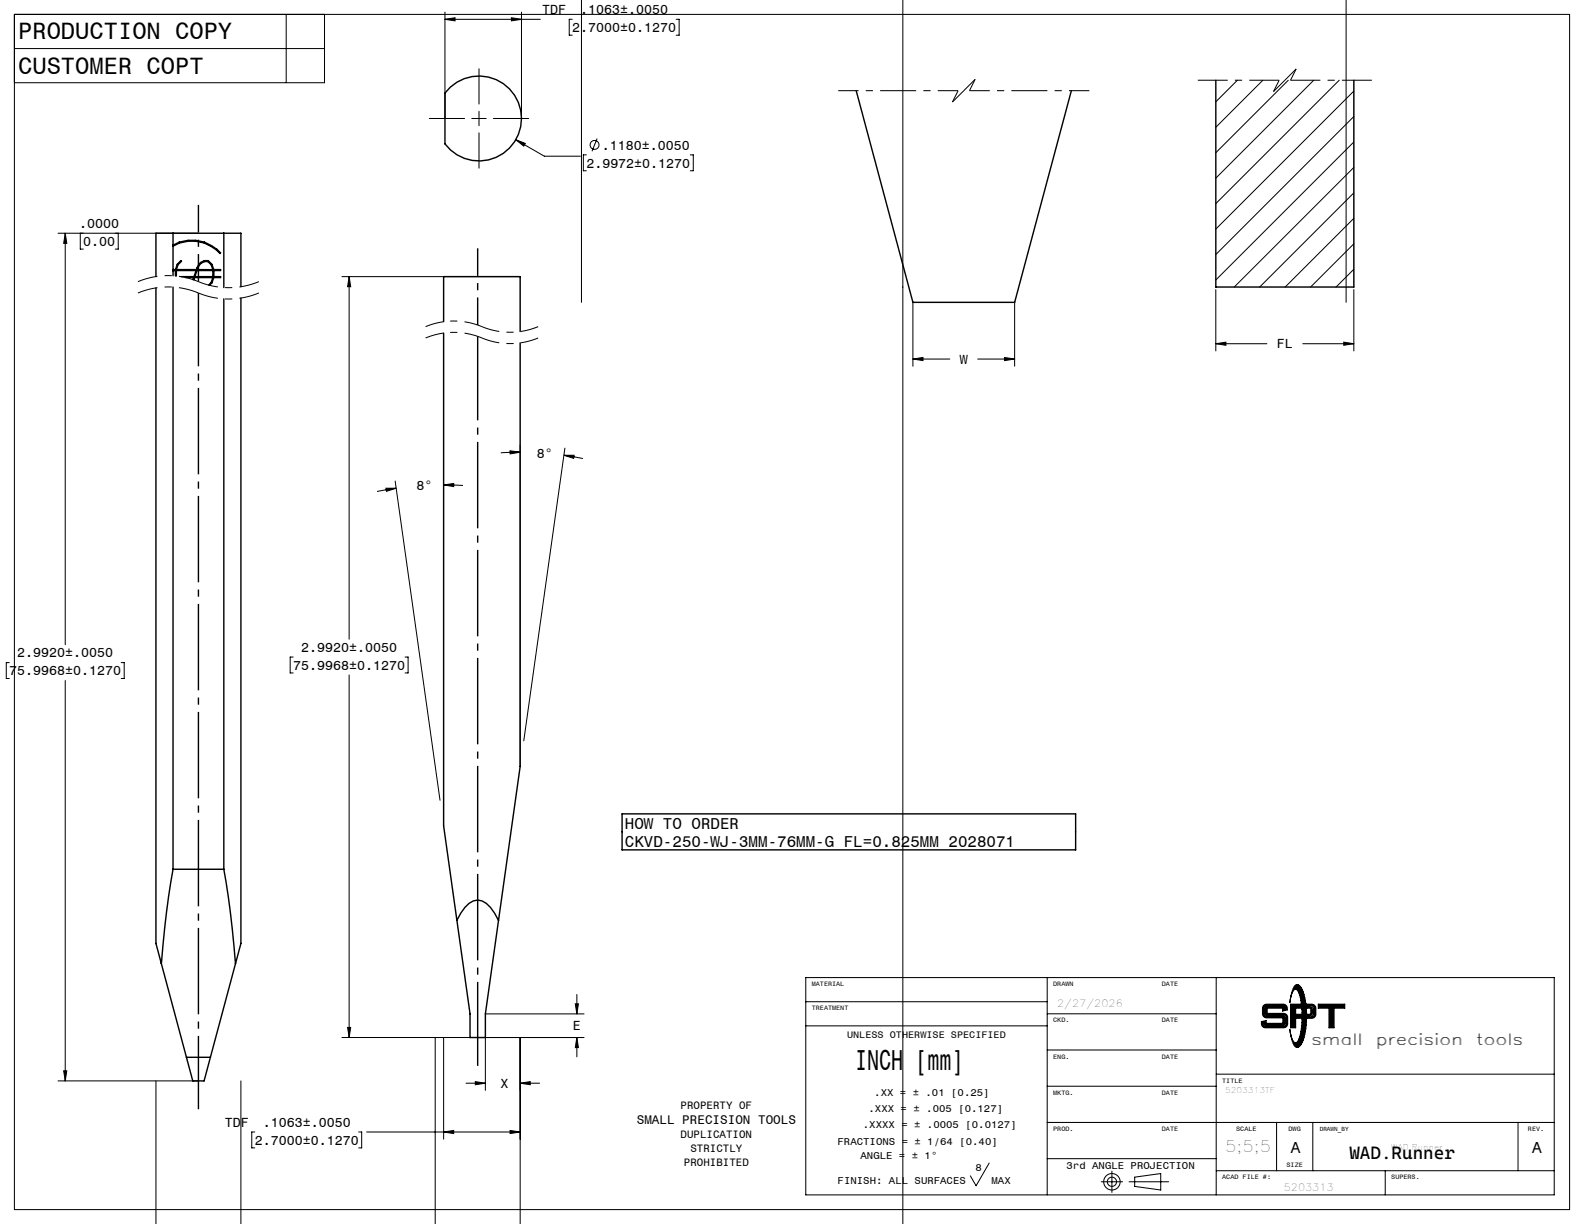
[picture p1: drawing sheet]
<svg xmlns="http://www.w3.org/2000/svg" width="279mm" height="216mm" viewBox="0 0 279 216" stroke-linecap="round" stroke-linejoin="round" font-family="sans-serif">
<g fill="none" stroke="#000" stroke-width=".25">
<path d="M79.5 15.4a7.5 7.5 0 0 1 10.7 .6 7.5 7.5 0 0 1-1 10.8 7.5 7.5 0 0 1-10.7-1.4v-9zM151 16l10 37.3h18l10-37.3M214.5 14.2v36.4h24.3v-36.4M27.5 50.8v115.6l1 3.6M30.5 47.6v.1M30.5 41.1h-3v7.7M30.5 43.3v.1M30.5 41.1v2.2M30.5 43.4v4.2M30.5 47.7v.9M30.5 50.6v102.7M30.5 47.6h.5l.3-1 .6-.6 .1 .1-.6 .6-.3 .9h3.5a1.85 1.85 0 0 1 2.1-1.6l.7 .6 .3 1h1.2v.1h-1.2v1.1h1.2v.2h-1.2l-.3 .9-.4 .4"/>
<path d="M30.5 47.7h.4v1M30.5 43.3a6.8 6.8 0 0 1 8.4 1.3l-.1 .1a6.6 6.6 0 0 0-8.3-1.3M30.5 41.1h9M31.1 48.7v-1h3.5l-.4 1.1h-2.3M32.7 49l1.5-.1-.2 .4M34.2 49.4l.1-.4h3.2l-.2 .8-.5 .5M34.7 47.7h2.8v1.1h-3.1zM35.5 46.4l.6-.3h.6l.6 .6 .2 .9h-2.7l.4-.9zM39.5 41.1h3v9.5M39.5 41.1v9.6M39.5 52.7v100.6M42.5 52.6v113.8l-1 3.6"/>
<path d="M78.2 56.7v-7.9h13.6v9.7M78.2 58.7v87l2.4 16.6M91.8 60.5v74.7l-3.9 27.2M30.5 153.3l-1.1 7.6-.9 9.1M30.5 153.3h9M39.5 153.3l1.1 7.6 .9 9.1M109.7 143.6h80v6.3h-80zM28.5 170l4.4 16.5M41.5 170l-5.5 20.7h-2l-1.1-4.2M80.6 162.3a6.4 6.4 0 0 1 2.9-3.4 2.66 2.66 0 0 1 3 1.2l1.4 2.3M80.6 162.3l2.3 16.5v4.2h2.7v-4.2l2.3-16.4M32.9 186.5h4.2"/>
</g>
<g fill="none" stroke="#000" stroke-width=".18">
<path d="M102.6 0v53.3M159.2 0v215.9M237.4 0v53.3M2.5 8.6h54.7M2.5 2.5h274.4v210.9h-274.4zM50.5 2.5v12.1M57.2 2.5v12.1h-54.7M78.5 3.4h16.8M78.5 2.1v18.8M78.5 3.4l1.8-.3v.6zM84.5 12.1v6.3M84.5 19.6v2.6"/>
<path d="M90.2 3.1l1.8 .3-1.8 .3zM92 2.1v18.8M100.9 3.4h-.5v2.8h.5M119.3 3.4h.5v2.8h-.5M218.3 14.2l-3.8 3.8M222.7 14.2l-8.2 8.2M227.2 14.2l-12.7 12.7M231.7 14.2l-17.2 17.2M236.2 14.2l-21.7 21.7M238.8 16.1l-24.3 24.3M75.7 20.9h6.3M83.2 20.9h2.6"/>
<path d="M84.5 23.4v6.3M87 20.9h6.3M91 24.6l5 3h6.4M91 24.6l1.7 .7-.3 .5zM103.4 27.3h-.5v2.8h.5M105.3 24.4l-.9 2.3M121.8 27.3h.5v2.8h-.5M238.8 20.6l-24.3 24.3M238.8 25l-24.3 24.4M238.8 29.5l-21.1 21.1M238.8 34l-16.6 16.6M238.8 38.5l-12.1 12.1"/>
<path d="M10.2 41.1h24.8M11.5 41.1v72.6M11.5 41.1l.3 1.8h-.6zM14.2 41.1v2.8h.5M20.9 41.1v2.8h-.6M60.3 48.8h31.5M61.6 48.8l.3 1.8h-.6zM61.6 48.8v63.9M161 53.3v11.3M179 53.3v11.3M214.5 51.1v10.8M238.8 51.1v10.8"/>
<path d="M238.8 43l-7.6 7.6M238.8 47.5l-3.1 3.1M90 79.5l1.8 .3-1.8 .3zM91.8 78.5v56.7M91.8 79.8l-3.5 .1M99.6 79l-7.2 51.7M161 63.3l1.8-.2v.5zM161 63.3h6.5M172.5 63.3h6.5M177.2 63.1l1.8 .2-1.8 .3zM214.5 60.6h9M214.5 60.6l1.7-.2v.5z"/>
<path d="M229.8 60.6h9M237 60.4l1.8 .2-1.8 .3zM68.1 86.1h1.8l-1.7 .6zM69.7 84.9l7.9 56.3M69.9 86.1l-3.4 .6M78.3 85.5l1.7-.2v.5zM78.3 85.5l3.4 .1M99.5 80.3h1.8l-.1 .5zM99.5 80.3l3.3 .6M1.6 116.9h-.5v2.8h.5M21.4 116.9h.5v2.8h-.5M51.7 115.9h-.5v2.8h.5"/>
<path d="M61.6 119.1v63.9M71.5 115.9h.5v2.8h-.5M11.5 120v70.7M85.6 178.8h17.4M101.5 177.1h.5l-.2 1.7zM101.8 175.4v3.4M142.1 172.4h132.1v38.4h-132.1zM142.1 176.7h42.6M184.7 172.4v38.4M184.7 178.8h29.8M214.5 172.4v38.4M222.9 177.3l.5-.2h2.9a.79 .79 0 0 1 .8 1l-.9 .2v-.5h-2.7v.9h2.9a.72 .72 0 0 1 .7 .8v1.1a.72 .72 0 0 1-.7 .7h-3.2a.72 .72 0 0 1-.7-.7v-.4l.8-.2v.5h3v-1h-2.9a.72 .72 0 0 1-.7-.7v-1.1z"/>
<path d="M223 177.4l.4-.1h2.9a.61 .61 0 0 1 .6 .7l-.5 .2v-.5h-3v1.2h3a.58 .58 0 0 1 .6 .6v1.1a.58 .58 0 0 1-.6 .5h-3.2a.64 .64 0 0 1-.6-.8l.6-.1v.4h3.2v-1.2h-3a.58 .58 0 0 1-.6-.6v-1.1zM223.1 177.6l.3-.2h2.9l.3 .1 .2 .4-.3 .1v-.5h-3.3v1.5l3.4 .1 .2 .4-.1 1.4-.3 .1h-3.2l-.3-.1-.1-.5h.3v.4h3.5v-1.5l-3.4-.1-.2-.4zM223.1 177.8v1.1M223.4 179.1h3M226.6 177.7l.1 .2M226.7 179.4v1.3M227.6 177.1h1.9v.7h-1v1.1h1.1v.7h-1.1v1.7h-.9zM227.8 177.3h1.5l.1 .4h-1v1.4h1v.4h-1v1.6h-.6zM227.9 177.4h1.3v.1h-.9v1.7h1v.1h-1v1.7h-.4zM228.1 177.5v3.4M228.4 173.8a.69 .69 0 0 1 1.1 .5 13.7 13.7 0 0 1 0 9.9 .73 .73 0 0 1-.7 .6 .73 .73 0 0 1-.7-.7l-.3-.9-.3-1.6a3 3 0 0 0 1 2.3h.1a3.3 3.3 0 0 0 .9-2.4 12.8 12.8 0 0 0-.6-6.8 .45 .45 0 0 0-.5-.2 .45 .45 0 0 0-.4 .4l-.5 2 .5-2.2zM228.6 174.1a1.91 1.91 0 0 1 1.1 1.8 15 15 0 0 1-.3 7.7l-.4 .5-.4 .2"/>
<path d="M228.8 173.8l-.6 .6a.67 .67 0 0 1 1 .6 14.4 14.4 0 0 1-.1 8.6 .6 .6 0 0 1-.9 .4l.6 .6M228.8 174l-.3 .2a1.65 1.65 0 0 1 1.1 1.6 14.2 14.2 0 0 1-.4 7.9l-.3 .4-.4 .1 .3 .3M228.8 174h.1M228.8 173.8h.1M228.8 173.8l.5 .3a8.6 8.6 0 0 1 1 5.1 8.6 8.6 0 0 1-1 5.1l-.5 .3M228.8 174l.4 .2a8.5 8.5 0 0 1 1 5 8.5 8.5 0 0 1-1 5l-.4 .3M230.4 177.1h1a.72 .72 0 0 1 .7 .7v1.1a.72 .72 0 0 1-.7 .7h-.8v-.7l.5-.1 .1-.7-.2-.2-.5-.1zM230.6 177.3h.8a.58 .58 0 0 1 .6 .5v1.1a.58 .58 0 0 1-.6 .6h-.7v-.4l.4-.1 .2-.2v-.7l-.1-.4h-.6zM230.8 177.4h.7l.3 .4v1.3l-.3 .2h-.6v-.1l.3-.1 .3-.2v-1a.58 .58 0 0 0-.7-.4zM231.4 177.6l.3 .2v1.2l-.3 .2M232.5 177.1h4.7v.7h-1.9v3.5h-.9v-3.5h-1.9zM232.7 177.3h4.4v.4h-1.9v3.4h-.6v-3.4h-1.9z"/>
<path d="M232.8 177.4h4.1v.1h-1.9v3.5h-.3v-3.5h-1.9zM234.9 177.6v3.3M10.2 190.7h24.8M11.2 188.9h.6l-.3 1.8zM27.5 190.7v25.2M42.5 190.7v25.2M44.9 199.7h-.5v2.8h.5M60.3 183h42.7M61.3 181.2h.6l-.3 1.8zM63.3 199.7h.5v2.8h-.5M64.7 199.7h27.1M76.8 183v32.9"/>
<path d="M78.2 199.7l1.8-.3v.5zM78.2 183v17.9M82.2 191.1h3.4M83.8 190.8l1.8 .3-1.8 .2zM85.6 183.1v9.2M90 199.4l1.7 .3-1.7 .2zM91.8 191.1h3.4M91.8 183v32.9M91.8 191.1l1.7-.3v.5zM101.8 183l.2 1.8h-.5zM101.8 183v3.4M142.1 181h42.6"/>
<path d="M184.7 191.6h29.8M184.7 198h89.5M184.7 185.2h29.8M214.5 189.5h59.7M222.9 180.5v.2M223.2 180.9h3.2M225.2 198v8.5M228.8 184.6h.1M228.8 184.5h.1M231.6 198v8.5M267.8 198v8.5M174.5 205.2l-2.3 4-1-1.8"/>
<path d="M184.7 204.4h29.8M194.2 208.5h3.8M196.1 206.6v3.7M199.2 208.5h6.9M200.1 207.6l4.6-.6v2.9l-4.6-.6zM214.5 206.5h59.7M244.3 206.5v4.3"/>
<circle cx="104.9" cy="25.6" r=".79"/>
<circle cx="196.1" cy="208.5" r=".81"/>
<circle cx="196.1" cy="208.5" r="1.45"/>
</g>
<path d="M85 59.6a12.9 12.9 0 0 0-9.9 0M85 57.6a12.9 12.9 0 0 0-9.9 0M94.9 59.6a12.9 12.9 0 0 1-9.9 0M94.9 57.6a12.9 12.9 0 0 1-9.9 0" fill="none" stroke="#000" stroke-width=".18" stroke-dasharray="6.3 1.3 1.3 1.3" stroke-dashoffset="3.2" stroke-linecap="butt"/>
<path d="M169 16h-21.2M192.2 16h-21.2M35 51.7a13.9 13.9 0 0 0-10.7 0M35 49.7a13.9 13.9 0 0 0-10.7 0M45.7 51.7a13.9 13.9 0 0 1-10.7 0M45.7 49.7a13.9 13.9 0 0 1-10.7 0" fill="none" stroke="#000" stroke-width=".18" stroke-dasharray="6.3 1.3 1.3 1.3" stroke-dashoffset="2.8" stroke-linecap="butt"/>
<path d="M84.3 188v-128.7" fill="none" stroke="#000" stroke-width=".25" stroke-dasharray="15.2 1.3 1.3 1.3" stroke-dashoffset=".4" stroke-linecap="butt"/>
<path d="M35 49.7v-13.6M84.3 57.3v-13.5" fill="none" stroke="#000" stroke-width=".25" stroke-dasharray="15.2 1.3 1.3 1.3" stroke-dashoffset="10.4" stroke-linecap="butt"/>
<path d="M35 195.7v-144" fill="none" stroke="#000" stroke-width=".25" stroke-dasharray="15.2 1.3 1.3 1.3" stroke-dashoffset="2.3" stroke-linecap="butt"/>
<path d="M168 18l1-2M170 16l-2 2M171 16l1-2M172 14l-2 2M224.6 16.2l1-2M226.6 14.2l-2 2M227.6 14.2l1-2M228.6 12.2l-2 2" fill="none" stroke="#000" stroke-width=".18" stroke-dasharray="6.3 1.3 1.3 1.3" stroke-linecap="butt"/>
<path d="M225.6 14.2h-14.3M242 14.2h-14.4" fill="none" stroke="#000" stroke-width=".18" stroke-dasharray="6.3 1.3 1.3 1.3" stroke-dashoffset="1.1" stroke-linecap="butt"/>
<g fill="#000">
<path d="M235.7 -.1h1.7zM102.6 -.1h1.7zM159.2 -.1h1.8zM279 215.9h.4zM159.2 215.9h1.8zM278.7 215.9h.7zM76.8 215.9h1.7zM90 215.9h1.7zM61.3 181.2h.6l-.3 1.8zM61.6 48.8l.3 1.8h-.6zM78.2 199.7l1.8-.3v.5zM90 199.4l1.7 .3-1.7 .2zM27.5 215.9h1.8zM40.7 215.9h1.8z"/>
<path d="M91 24.6l1.4 1.2 .3-.5zM78.5 3.4l1.8-.3v.6zM90.2 3.1l1.8 .3-1.8 .3zM177.2 63.1l1.8 .2-1.8 .3zM161 63.3l1.8-.2v.5zM237 60.4l1.8 .2-1.8 .3zM214.5 60.6l1.7-.2v.5zM101.8 183l.2 1.8h-.5zM101.5 177.1h.5l-.2 1.7zM78.3 85.5l1.7-.2v.5zM68.1 86.1h1.8l-1.7 .6zM99.5 80.3h1.8l-.1 .5zM90 79.5l1.8 .3-1.8 .3zM91.8 191.1l1.7-.3v.5zM83.8 190.8l1.8 .3-1.8 .2zM11.2 188.9h.6l-.3 1.8zM11.5 41.1l.3 1.8h-.6z"/>
</g>
<text font-size="5.1" x="150.8" y="188.8">INCH [mm]</text>
<g font-size="4.2">
<text x="3.2" y="6.8">PRODUCTION COPY</text>
<text x="3.2" y="13">CUSTOMER COPT</text>
</g>
<text font-size="3.2" x="238" y="204.5">WAD.Runner</text>
<g font-size="2.8">
<text x="110.2" y="146.2">HOW TO ORDER</text>
<text x="110.2" y="149.3">CKVD-250-WJ-3MM-76MM-G FL=0.825MM 2028071</text>
<text x="231.4" y="184.3">small</text>
<text x="242.8" y="184.3">precision</text>
<text x="260.5" y="184.3">tools</text>
<text x="216.1" y="203.3">5;5;5</text>
<text x="227.7" y="203.3">A</text>
<text x="270.3" y="203.3">A</text>
</g>
<g font-size="2.3">
<text x="95.6" y="2.5">TDF</text>
<text x="100.9" y="5.6">2.7000±0.1270</text>
<text x="102.3" y="2.5">.1063±.0050</text>
<text x="103.4" y="29.6">2.9972±0.1270</text>
<text x="106.2" y="26.4">.1180±.0050</text>
<text x="14" y="40.2">.0000</text>
<text x="14.7" y="43.4">0.00</text>
<text x="169.3" y="64.2">W</text>
<text x="225.2" y="61.5">FL</text>
<text x="94.7" y="80.8">8°</text>
<text x="73.5" y="86.5">8°</text>
<text x="1.6" y="119.1">75.9968±0.1270</text>
<text x="3" y="116">2.9920±.0050</text>
<text x="51.7" y="118.1">75.9968±0.1270</text>
<text x="53.1" y="115">2.9920±.0050</text>
<text x="101" y="181.8">E</text>
<text x="88.3" y="191.9">X</text>
<text x="39.6" y="198.8">TDF</text>
<text x="44.9" y="201.9">2.7000±0.1270</text>
<text x="46.3" y="198.8">.1063±.0050</text>
</g>
<text font-size="2.2" x="112.3" y="198.3">SMALL PRECISION TOOLS</text>
<g font-size="1.9">
<text x="120.1" y="195.7">PROPERTY OF</text>
<text x="120.1" y="200.8">DUPLICATION</text>
<text x="121.8" y="203.2">STRICTLY</text>
<text x="120.6" y="205.7">PROHIBITED</text>
</g>
<g font-size="1.8">
<text x="186.5" y="177.6">2/27/2026</text>
<text x="153.2" y="196.2">.XXX = ± .005 [0.127]</text>
<text x="154.2" y="193.3">.XX = ± .01 [0.25]</text>
<text x="147.7" y="201.9">FRACTIONS = ± 1/64 [0.40]</text>
<text x="152.2" y="199">.XXXX = ± .0005 [0.0127]</text>
<text x="147.8" y="208.8">FINISH: ALL SURFACES</text>
<text x="151.8" y="204.5">ANGLE = ± 1°</text>
<text x="172.1" y="206.5">8</text>
<text x="174.9" y="208.8">MAX</text>
<text x="188.1" y="206.2">3rd ANGLE PROJECTION</text>
<text x="226.4" y="210.2">5203313</text>
</g>
<text font-size="1.7" x="149.4" y="183">UNLESS OTHERWISE SPECIFIED</text>
<g font-size="1.4">
<text x="216.1" y="192.8">5203313TF</text>
<text x="245.3" y="202.8">WAD.Runner</text>
</g>
<g font-size="1.1">
<text x="143.2" y="173.9">MATERIAL</text>
<text x="185.8" y="173.9">DRAWN</text>
<text x="204.9" y="173.9">DATE</text>
<text x="143.2" y="178.2">TREATMENT</text>
<text x="185.8" y="180.3">CKD.</text>
<text x="204.9" y="180.3">DATE</text>
<text x="185.8" y="186.7">ENG.</text>
<text x="204.9" y="186.7">DATE</text>
<text x="215.6" y="191">TITLE</text>
<text x="185.8" y="193.1">MKTG.</text>
<text x="204.9" y="193.1">DATE</text>
<text x="185.8" y="199.5">PROD.</text>
<text x="204.9" y="199.5">DATE</text>
<text x="218.1" y="199.5">SCALE</text>
<text x="227.3" y="199.5">DWG</text>
<text x="232.8" y="199.5">DRAWN_BY</text>
<text x="269.5" y="199.5">REV.</text>
<text x="215.6" y="208">ACAD FILE #:</text>
<text x="226.9" y="205.9">SIZE</text>
<text x="245.4" y="208">SUPERS.</text>
</g>
</svg>
